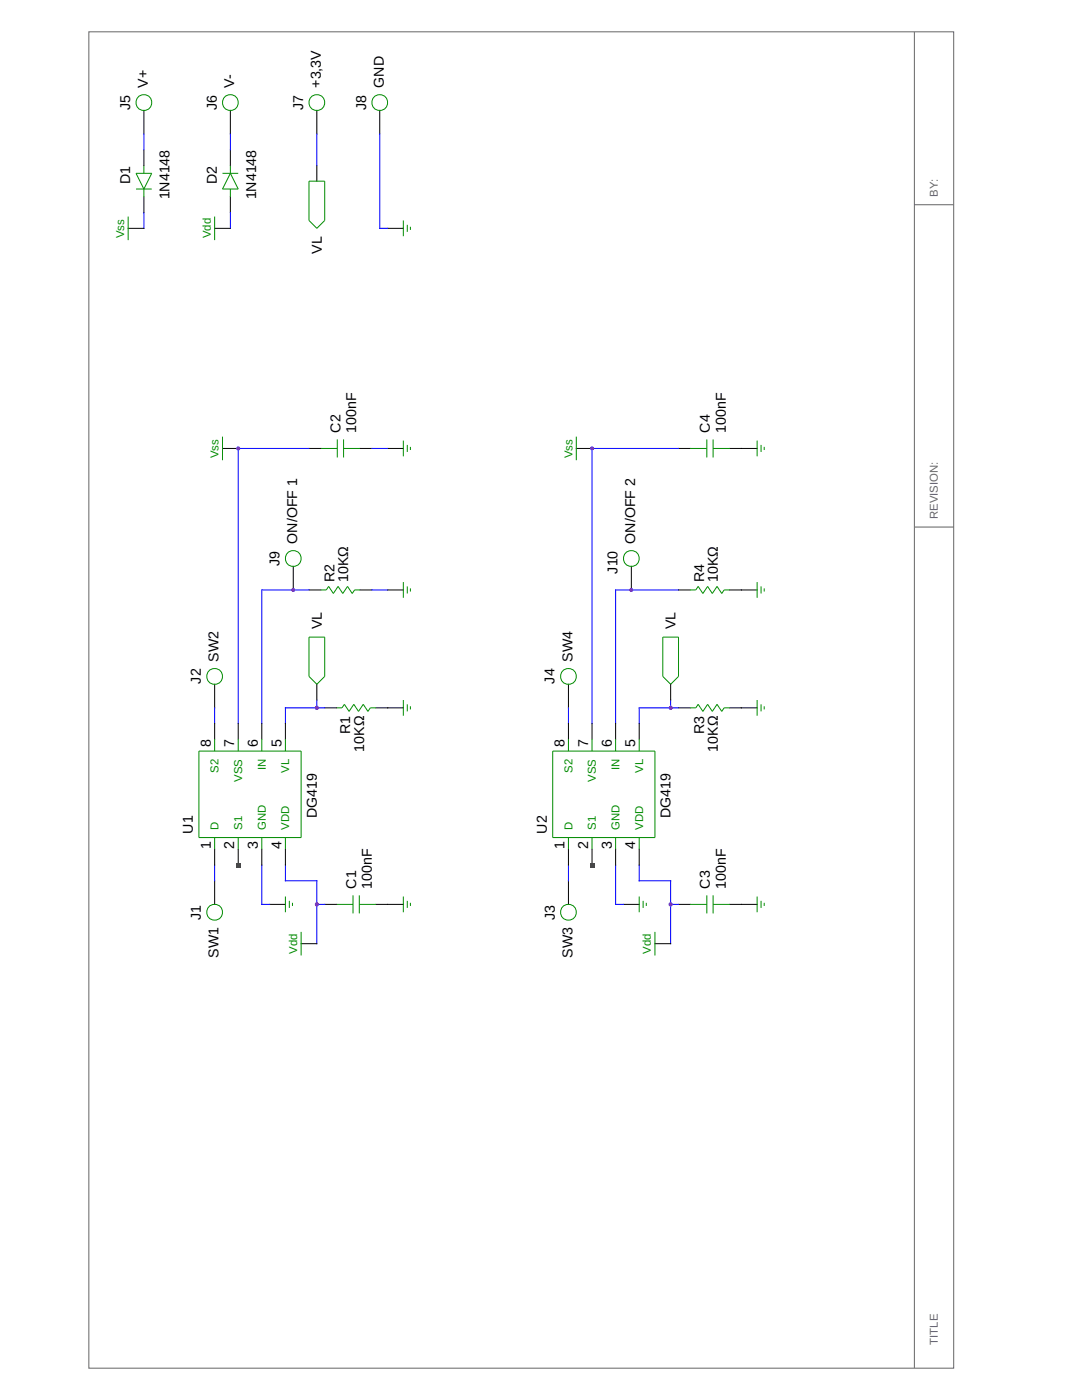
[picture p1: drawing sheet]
<svg xmlns="http://www.w3.org/2000/svg" width="216mm" height="279mm" viewBox="0 0 216 279" stroke-linecap="round" stroke-linejoin="round" font-family="sans-serif">
<path d="M17.7 6.3h172.6v266.7h-172.6zM182.5 6.3v266.7M182.5 40.9h7.8M182.5 105.2h7.8" fill="none" stroke="#666" stroke-width=".2"/>
<g fill="none" stroke="#000" stroke-width=".2">
<path d="M28.7 22v4.7M28.7 29.9v3.1M28.7 39.3v3.1M46 22v4.7M46 29.9v3.1M46 39.3v3.1M63.2 22v4.7M63.2 33v3.2M75.8 22v4.7M25.6 45.6h3.1M42.8 45.6h3.2M77.3 45.6h3.2"/>
<path d="M44.4 89.5h3.1M61.7 89.5h2.3M71.9 89.5h2.3M77.3 89.5h3.2M115 89.5h3.1M135.4 89.5h2.3M145.6 89.5h5.5M58.5 113v4.7M61.7 117.7h2.3M71.9 117.7h2.3M77.3 117.7h3.2M126 113v4.7"/>
<path d="M135.4 117.7h2.3M145.6 117.7h5.5M42.8 136.6v4.7M63.2 136.6v3.1M113.4 136.6v4.7M133.8 136.6v3.1M42.8 144.4v3.1M47.5 144.4v3.1M52.2 144.4v3.1M56.9 144.4v3.1M64.8 141.3h2.3M75 141.3h5.5"/>
<path d="M113.4 144.4v3.1M118.1 144.4v3.1M122.8 144.4v3.1M127.5 144.4v3.1M135.4 141.3h2.3M145.6 141.3h5.5M42.8 169.5v3.1M42.8 175.8v4.7M47.5 169.5v3.1M52.2 169.5v3.1M56.9 169.5v3.1M113.4 169.5v3.1"/>
<path d="M113.4 175.8v4.7M118.1 169.5v3.1M122.8 169.5v3.1M127.5 169.5v3.1M53.8 180.5h3.1M60.1 188.3h3.1M64.8 180.5h2.3M75 180.5h5.5M124.4 180.5h3.1M130.7 188.3h3.1M135.4 180.5h2.3M145.6 180.5h5.5"/>
</g>
<g fill="none" stroke="#008b00" stroke-width=".2">
<path d="M27.1 34.6h3.2l-1.6 3.1zM27.1 37.7h3.2M28.7 33v1.6M28.7 37.7v1.6M44.4 34.6h3.1M46 34.6l1.5 3.1h-3.1zM46 33v1.6M46 37.7v1.6M61.7 36.2h3.1v7.8l-1.6 1.6-1.5-1.6zM25.6 43.2v4.7M42.8 43.2v4.7M80.5 44v3.1"/>
<path d="M81.3 44.9v1.4M81.9 45.3v.6M44.4 87.1v4.8M64 89.5h3.3M67.3 87.7v3.6M68.6 89.5h3.3M68.6 87.7v3.6M80.5 87.9v3.2M81.3 88.8v1.4M81.9 89.2v.6M115 87.1v4.8M137.7 89.5h3.3"/>
<path d="M141 87.7v3.6M142.3 89.5h3.3M142.3 87.7v3.6M151.1 87.9v3.2M151.9 88.8v1.4M152.5 89.2v.6M64 117.7h1.1l.5-.7 .9 1.4 1-1.4 .9 1.4 .9-1.4 1 1.4 .5-.7h1.1M80.5 116.2v3.1M81.3 117v1.4M81.9 117.4v.6M137.7 117.7h1.1l.5-.7 1 1.4 .9-1.4 .9 1.4 1-1.4 .9 1.4 .5-.7h1.1M151.1 116.2v3.1"/>
<path d="M151.9 117v1.4M152.5 117.4v.6M61.7 127.1h3.1v7.9l-1.6 1.6-1.5-1.6zM80.5 139.7v3.1M132.3 127.1h3.1v7.9l-1.6 1.6-1.5-1.6zM151.1 139.7v3.1M39.7 149.9h20.4v17.3h-20.4zM42.8 147.5v2.4M47.5 147.5v2.4M52.2 147.5v2.4M56.9 147.5v2.4M67.1 141.3h1.1l.5-.7 1 1.4 .9-1.4 .9 1.4 1-1.4 .9 1.4 .5-.7h1.1"/>
<path d="M81.3 140.6v1.4M81.9 141v.6M110.3 149.9h20.4v17.3h-20.4zM113.4 147.5v2.4M118.1 147.5v2.4M122.8 147.5v2.4M127.5 147.5v2.4M137.7 141.3h1.1l.5-.7 1 1.4 .9-1.4 .9 1.4 1-1.4 .9 1.4 .5-.7h1.1M151.9 140.6v1.4M152.5 141v.6M42.8 167.2v2.3M47.5 167.2v2.3"/>
<path d="M52.2 167.2v2.3M56.9 167.2v2.3M56.9 178.9v3.2M57.7 179.8v1.4M70.4 178.7v3.6M71.7 178.7v3.6M80.5 178.9v3.2M81.3 179.8v1.4M113.4 167.2v2.3M118.1 167.2v2.3M122.8 167.2v2.3M127.5 167.2v2.3"/>
<path d="M127.5 178.9v3.2M128.3 179.8v1.4M141 178.7v3.6M142.3 178.7v3.6M151.1 178.9v3.2M151.9 179.8v1.4M58.4 180.2v.6M60.1 186v4.7M67.1 180.5h3.3M71.7 180.5h3.3M81.9 180.2v.6M129 180.2v.6"/>
<path d="M130.7 186v4.7M137.7 180.5h3.3M142.3 180.5h3.3M152.5 180.2v.6"/>
<circle cx="28.7" cy="20.5" r="1.58"/>
<circle cx="46" cy="20.5" r="1.58"/>
<circle cx="63.2" cy="20.5" r="1.58"/>
<circle cx="75.8" cy="20.5" r="1.58"/>
<circle cx="58.5" cy="111.5" r="1.58"/>
<circle cx="126" cy="111.5" r="1.58"/>
<circle cx="42.8" cy="135" r="1.58"/>
<circle cx="113.4" cy="135" r="1.58"/>
<circle cx="42.8" cy="182.1" r="1.58"/>
<circle cx="113.4" cy="182.1" r="1.58"/>
</g>
<g fill="none" stroke="#00f" stroke-width=".2">
<path d="M28.7 26.7v3.2M46 26.7v3.2M63.2 26.7v6.3M75.8 26.7v18.9h1.5M28.7 42.4v3.2M46 42.4v3.2M61.7 89.5h-14.2v54.9M74.2 89.5h3.1M135.4 89.5h-17.3v54.9M61.7 117.7h-9.5v26.7M74.2 117.7h3.1M135.4 117.7h-12.6v26.7"/>
<path d="M63.2 139.7v1.6M133.8 139.7v1.6M42.8 141.3v3.1M64.8 141.3h-7.9v3.1M113.4 141.3v3.1M135.4 141.3h-7.9v3.1M42.8 172.6v3.2M52.2 172.6v7.9h1.6M56.9 172.6v3.2h6.3v12.5M113.4 172.6v3.2M122.8 172.6v7.9h1.6M127.5 172.6v3.2h6.3v12.5"/>
<path d="M63.2 180.5h1.6M133.8 180.5h1.6"/>
</g>
<g fill="#a020f0">
<circle cx="63.2" cy="180.5" r=".4"/>
<circle cx="63.2" cy="141.3" r=".4"/>
<circle cx="58.5" cy="117.7" r=".4"/>
<circle cx="47.5" cy="89.5" r=".4"/>
<circle cx="133.8" cy="180.5" r=".4"/>
<circle cx="133.8" cy="141.3" r=".4"/>
<circle cx="126" cy="117.7" r=".4"/>
<circle cx="118.1" cy="89.5" r=".4"/>
</g>
<g fill="#f00">
<path d="M47.1 172.2h.9v.9h-.9z"/>
<path d="M117.7 172.2h.9v.9h-.9z"/>
</g>
<g font-size="2.8">
<text x="29.5" y="17.5" transform="rotate(-90 29.5 17.5)">V+</text>
<text x="46.8" y="17.5" transform="rotate(-90 46.8 17.5)">V-</text>
<text x="64" y="17.5" transform="rotate(-90 64 17.5)">+3,3V</text>
<text x="76.6" y="17.5" transform="rotate(-90 76.6 17.5)">GND</text>
<text x="26" y="21.9" transform="rotate(-90 26 21.9)">J5</text>
<text x="43.2" y="21.9" transform="rotate(-90 43.2 21.9)">J6</text>
<text x="60.5" y="21.9" transform="rotate(-90 60.5 21.9)">J7</text>
<text x="73" y="21.9" transform="rotate(-90 73 21.9)">J8</text>
<text x="26" y="36.7" transform="rotate(-90 26 36.7)">D1</text>
<text x="33.8" y="39.8" transform="rotate(-90 33.8 39.8)">1N4148</text>
<text x="43.3" y="36.7" transform="rotate(-90 43.3 36.7)">D2</text>
<text x="51.1" y="39.8" transform="rotate(-90 51.1 39.8)">1N4148</text>
<text x="64.2" y="50.6" transform="rotate(-90 64.2 50.6)">VL</text>
<text x="67.9" y="86.4" transform="rotate(-90 67.9 86.4)">C2</text>
<text x="71.1" y="86.4" transform="rotate(-90 71.1 86.4)">100nF</text>
<text x="141.7" y="86.4" transform="rotate(-90 141.7 86.4)">C4</text>
<text x="144.8" y="86.4" transform="rotate(-90 144.8 86.4)">100nF</text>
<text x="55.8" y="112.9" transform="rotate(-90 55.8 112.9)">J9</text>
<text x="59.3" y="108.5" transform="rotate(-90 59.3 108.5)">ON/OFF 1</text>
<text x="126.8" y="108.5" transform="rotate(-90 126.8 108.5)">ON/OFF 2</text>
<text x="66.8" y="116.2" transform="rotate(-90 66.8 116.2)">R2</text>
<text x="69.5" y="116.2" transform="rotate(-90 69.5 116.2)">10KΩ</text>
<text x="123.2" y="114.5" transform="rotate(-90 123.2 114.5)">J10</text>
<text x="140.5" y="116.2" transform="rotate(-90 140.5 116.2)">R4</text>
<text x="143.2" y="116.2" transform="rotate(-90 143.2 116.2)">10KΩ</text>
<text x="64.2" y="125.6" transform="rotate(-90 64.2 125.6)">VL</text>
<text x="134.8" y="125.6" transform="rotate(-90 134.8 125.6)">VL</text>
<text x="40.1" y="136.4" transform="rotate(-90 40.1 136.4)">J2</text>
<text x="43.6" y="132" transform="rotate(-90 43.6 132)">SW2</text>
<text x="110.7" y="136.4" transform="rotate(-90 110.7 136.4)">J4</text>
<text x="114.2" y="132" transform="rotate(-90 114.2 132)">SW4</text>
<text x="42" y="149.1" transform="rotate(-90 42 149.1)">8</text>
<text x="46.8" y="149.1" transform="rotate(-90 46.8 149.1)">7</text>
<text x="51.5" y="149.1" transform="rotate(-90 51.5 149.1)">6</text>
<text x="56.2" y="149.1" transform="rotate(-90 56.2 149.1)">5</text>
<text x="69.9" y="146.5" transform="rotate(-90 69.9 146.5)">R1</text>
<text x="72.6" y="150" transform="rotate(-90 72.6 150)">10KΩ</text>
<text x="112.6" y="149.1" transform="rotate(-90 112.6 149.1)">8</text>
<text x="117.3" y="149.1" transform="rotate(-90 117.3 149.1)">7</text>
<text x="122.1" y="149.1" transform="rotate(-90 122.1 149.1)">6</text>
<text x="126.8" y="149.1" transform="rotate(-90 126.8 149.1)">5</text>
<text x="140.5" y="146.5" transform="rotate(-90 140.5 146.5)">R3</text>
<text x="143.2" y="150" transform="rotate(-90 143.2 150)">10KΩ</text>
<text x="38.5" y="166.4" transform="rotate(-90 38.5 166.4)">U1</text>
<text x="63.2" y="163.2" transform="rotate(-90 63.2 163.2)">DG419</text>
<text x="109.1" y="166.4" transform="rotate(-90 109.1 166.4)">U2</text>
<text x="133.8" y="163.2" transform="rotate(-90 133.8 163.2)">DG419</text>
<text x="42" y="169.5" transform="rotate(-90 42 169.5)">1</text>
<text x="46.8" y="169.5" transform="rotate(-90 46.8 169.5)">2</text>
<text x="51.5" y="169.5" transform="rotate(-90 51.5 169.5)">3</text>
<text x="56.2" y="169.5" transform="rotate(-90 56.2 169.5)">4</text>
<text x="112.6" y="169.5" transform="rotate(-90 112.6 169.5)">1</text>
<text x="117.3" y="169.5" transform="rotate(-90 117.3 169.5)">2</text>
<text x="122.1" y="169.5" transform="rotate(-90 122.1 169.5)">3</text>
<text x="126.8" y="169.5" transform="rotate(-90 126.8 169.5)">4</text>
<text x="71.1" y="177.4" transform="rotate(-90 71.1 177.4)">C1</text>
<text x="74.2" y="177.4" transform="rotate(-90 74.2 177.4)">100nF</text>
<text x="141.7" y="177.4" transform="rotate(-90 141.7 177.4)">C3</text>
<text x="144.8" y="177.4" transform="rotate(-90 144.8 177.4)">100nF</text>
<text x="40.1" y="183.6" transform="rotate(-90 40.1 183.6)">J1</text>
<text x="110.7" y="183.6" transform="rotate(-90 110.7 183.6)">J3</text>
<text x="43.6" y="191.2" transform="rotate(-90 43.6 191.2)">SW1</text>
<text x="114.2" y="191.2" transform="rotate(-90 114.2 191.2)">SW3</text>
</g>
<g font-size="2.3" fill="#666">
<text x="187.2" y="39.3" transform="rotate(-90 187.2 39.3)">BY:</text>
<text x="187.2" y="103.6" transform="rotate(-90 187.2 103.6)">REVISION:</text>
<text x="187.2" y="268.3" transform="rotate(-90 187.2 268.3)">TITLE</text>
</g>
<g font-size="2.3" fill="#008b00">
<text x="24.8" y="47.5" transform="rotate(-90 24.8 47.5)">Vss</text>
<text x="42" y="47.5" transform="rotate(-90 42 47.5)">Vdd</text>
<text x="43.6" y="91.5" transform="rotate(-90 43.6 91.5)">Vss</text>
<text x="114.2" y="91.5" transform="rotate(-90 114.2 91.5)">Vss</text>
<text x="43.6" y="154.2" transform="rotate(-90 43.6 154.2)">S2</text>
<text x="53" y="153.7" transform="rotate(-90 53 153.7)">IN</text>
<text x="57.7" y="154.2" transform="rotate(-90 57.7 154.2)">VL</text>
<text x="114.2" y="154.2" transform="rotate(-90 114.2 154.2)">S2</text>
<text x="123.6" y="153.7" transform="rotate(-90 123.6 153.7)">IN</text>
<text x="128.3" y="154.2" transform="rotate(-90 128.3 154.2)">VL</text>
<text x="48.3" y="156" transform="rotate(-90 48.3 156)">VSS</text>
<text x="118.9" y="156" transform="rotate(-90 118.9 156)">VSS</text>
<text x="43.6" y="165.6" transform="rotate(-90 43.6 165.6)">D</text>
<text x="48.3" y="165.6" transform="rotate(-90 48.3 165.6)">S1</text>
<text x="53" y="165.6" transform="rotate(-90 53 165.6)">GND</text>
<text x="57.7" y="165.6" transform="rotate(-90 57.7 165.6)">VDD</text>
<text x="114.2" y="165.6" transform="rotate(-90 114.2 165.6)">D</text>
<text x="118.9" y="165.6" transform="rotate(-90 118.9 165.6)">S1</text>
<text x="123.6" y="165.6" transform="rotate(-90 123.6 165.6)">GND</text>
<text x="128.3" y="165.6" transform="rotate(-90 128.3 165.6)">VDD</text>
<text x="59.3" y="190.3" transform="rotate(-90 59.3 190.3)">Vdd</text>
<text x="129.9" y="190.3" transform="rotate(-90 129.9 190.3)">Vdd</text>
</g>
</svg>
